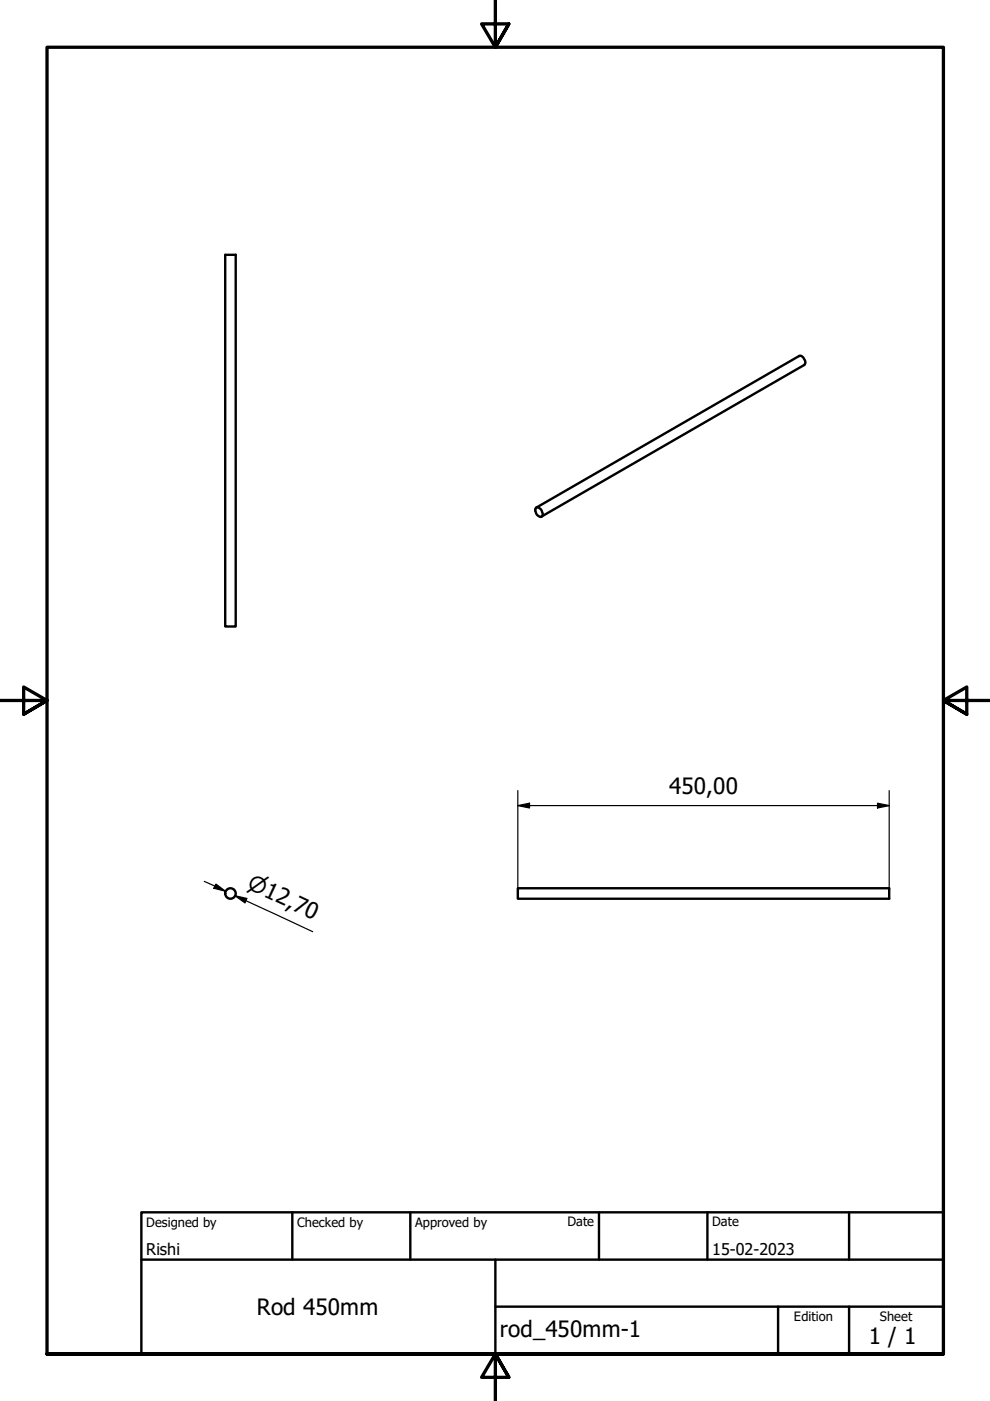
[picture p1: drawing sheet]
<svg xmlns="http://www.w3.org/2000/svg" width="210mm" height="297mm" viewBox="0 0 210 297" stroke-linecap="round" stroke-linejoin="round" font-family="sans-serif">
<!-- layer: Visible (ISO) -->
<g fill="none" stroke="#000" stroke-width=".51">
<path d="M47.8 54h2.2v78.8h-2.2zM113.7 107.6a1.27 1.27 0 0 1 1.2 1.9 1.27 1.27 0 0 1-1.2-1.9zM113.7 107.6l55.7-32.1a1.25 1.25 0 0 1 1.1 1.9l-55.7 32.1M109.8 188.3h78.7v2.2h-78.7z"/>
<circle cx="48.9" cy="189.4" r="1.11"/>
</g>
<!-- layer: Border (ISO) -->
<path d="M105 0v10l-2.9-4.9h5.8l-2.9 4.9 2.9-4.9M0 148.5h10l-5-2.8v5.7l5-2.9-5 2.9M210 148.5h-10l5-2.8v5.7l-5-2.9 5 2.9M10 287.1v-277.1h190v277.1h-190h190M107.9 292l-2.9-4.9 2.9 4.9h-5.8l2.9-4.9v9.9" fill="none" stroke="#000" stroke-width=".7"/>
<!-- layer: Title (ISO) -->
<path d="M30 257h170v30.1h-170zM62 257v10.1M87 257v10.1M127 257v10.1M150 257v10.1M180 257v10.1M30 267.1h170M105 277h95M105 267.1v20M165 277v10.1M180 277v10.1" fill="none" stroke="#000" stroke-width=".51"/>
<!-- layer: Dimension (ISO) -->
<path d="M109.8 170.8l2.5-.5v1zM109.8 170.8h78.7M109.8 167.6v20.7M186.1 170.3l2.4 .5-2.4 .5zM188.5 167.6v20.7M43.3 186.9l4.5 2.1M45.8 187.4l2 1.6-2.5-.7zM49.8 189.9l2.5 .6-.4 .9zM52.1 190.9l-2.3-1 16.5 7.6" fill="none" stroke="#000" stroke-width=".25"/>
<g fill="#000">
<path d="M109.8 170.8l2.5-.5v1z" fill-rule="evenodd"/>
<path d="M186.1 170.3l2.4 .5-2.4 .5z" fill-rule="evenodd"/>
<path d="M45.8 187.4l2 1.6-2.5-.7z" fill-rule="evenodd"/>
<path d="M49.8 189.9l2.5 .6-.4 .9z" fill-rule="evenodd"/>
</g>
<g font-size="4.8">
<text x="141.9" y="168.4">450,00</text>
<text x="54.5" y="278.9">Rod 450mm</text>
<text x="106" y="283.5">rod_450mm-1</text>
<text x="184.2" y="285">1 / 1</text>
</g>
<text font-size="4.6" x="52.2" y="188.3" transform="rotate(25 52.2 188.3)">⌀12,70</text>
<g font-size="3.4">
<text x="31" y="266">Rishi</text>
<text x="151" y="266">15-02-2023</text>
</g>
<g font-size="2.7">
<text x="31" y="260.1">Designed by</text>
<text x="63" y="260.1">Checked by</text>
<text x="88" y="260.1">Approved by</text>
<text x="120.3" y="260">Date</text>
<text x="151" y="260">Date</text>
<text x="168.3" y="280.1">Edition</text>
<text x="186.6" y="280.1">Sheet</text>
</g>
</svg>
